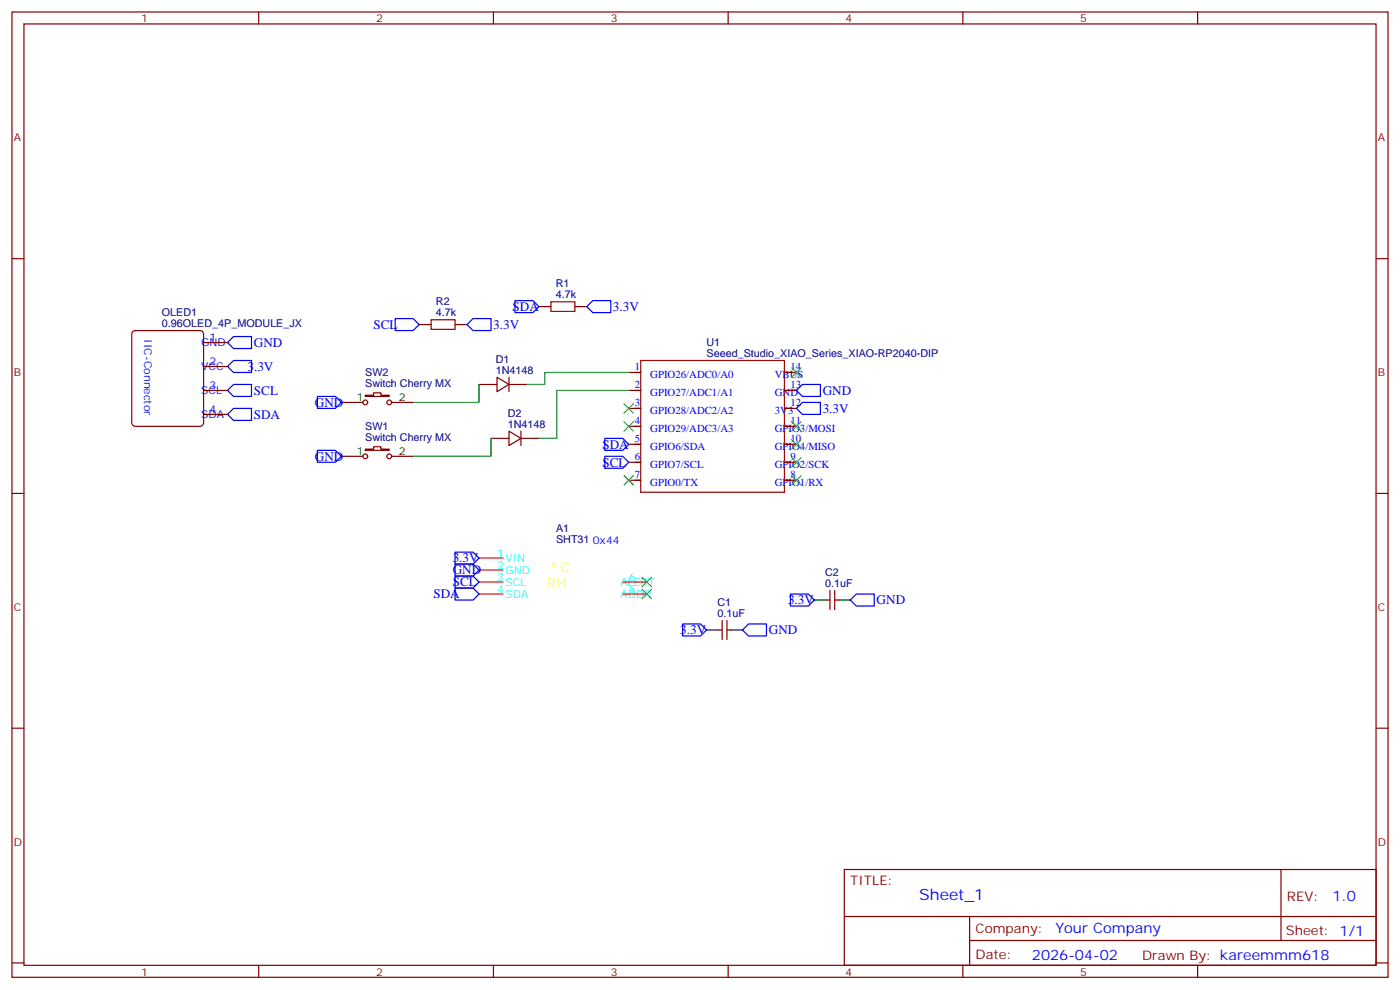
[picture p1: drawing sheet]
<svg xmlns="http://www.w3.org/2000/svg" width="412mm" height="292mm" viewBox="0 0 412 292" stroke-linecap="round" stroke-linejoin="round" font-family="sans-serif">
<g fill="none" stroke="#870000" stroke-width=".35">
<path d="M3.5 3.5h405.4v284.4h-405.4zM7.1 7.1h398.2v277.2h-398.2zM76.2 3.5v3.6M145.3 3.5v3.6M214.5 3.5v3.6M283.6 3.5v3.6M352.8 3.5v3.6M3.5 76.2h3.6M405.3 76.2h3.6M39 97.8l.9-.4h19l.9 .4 .2 .6v26.1l-.5 .9-.6 .2h-19l-.9-.5-.2-.6v-26.1zM123.5 95.6h3.5M134.1 95.6h3.5"/>
<path d="M158.7 90.3h3.6M169.3 90.3h3.6M60 115h7M60 107.9h7M60 100.9h7M100.5 118.5h6.4M107.6 116.4h2.5v-.7h2.1v.7h2.5v.4h-7.1zM115.4 118.5h6.3M141.1 113.2h5.3M146.4 111.1l3.5 2.1-3.5 2.2zM149.9 111.1v4.3M149.9 113.2h5.3"/>
<path d="M185.2 115h3.5M185.2 109.7h3.5M231.1 115h3.5M231.1 109.7h3.5M60 122.1h7M100.5 134.4h6.4M107.6 132.3h2.5v-.7h2.1v.7h2.5v.3h-7.1zM115.4 134.4h6.3M144.6 129.1h5.3M149.9 127l3.6 2.1-3.6 2.1zM153.5 127v4.2M153.5 129.1h5.2"/>
<path d="M185.2 120.3h3.5M185.2 125.6h3.5M185.2 130.9h3.5M185.2 136.2h3.5M231.1 120.3h3.5M231.1 125.6h3.5M231.1 130.9h3.5M231.1 136.2h3.5M3.5 145.3h3.6M185.2 141.5h3.5M231.1 141.5h3.5M405.3 145.3h3.6"/>
<path d="M243.4 176.7h1.1M244.5 173.9v5.7M245.9 176.7h1M245.9 173.9v5.7M211.7 185.6h1M212.7 182.7v5.7M214.1 185.6h1.1M214.1 182.7v5.7M3.5 214.5h3.6M405.3 214.5h3.6M248.7 256.1h156.6v28.2h-156.6zM377.3 256.1v20.9"/>
<path d="M248.7 270h156.5M285.6 277h119.6M285.6 270v14.1M3.5 283.6h3.6M76.2 284.3v3.6M145.3 284.3v3.6M214.5 284.3v3.6M283.6 284.3v3.6M352.8 284.3v3.6M405.3 283.6h3.6"/>
<circle cx="107.6" cy="118.5" r=".71"/>
<circle cx="114.7" cy="118.5" r=".71"/>
<circle cx="107.6" cy="134.4" r=".71"/>
<circle cx="114.7" cy="134.4" r=".71"/>
</g>
<g fill="none" stroke="#a10000" stroke-width=".35">
<path d="M127 94.2h7.1v2.8h-7.1zM162.3 88.9h7v2.8h-7zM187 109.7h1.7M187 115h1.7M188.7 106.2h42.4v38.8h-42.4zM231.1 109.7h1.7M231.1 115h1.7M187 120.3h1.7M187 125.6h1.7M187 130.9h1.7M187 136.2h1.7M231.1 120.3h1.7"/>
<path d="M231.1 125.6h1.7M231.1 130.9h1.7M231.1 136.2h1.7M187 141.5h1.7M231.1 141.5h1.7"/>
</g>
<g fill="none" stroke="#00f" stroke-width=".35">
<path d="M116.4 93.8h5.3l1.8 1.8-1.8 1.8h-5.3zM137.6 95.6l1.7-1.8h5.3v3.6h-5.3zM151.7 88.5h5.3l1.7 1.8-1.7 1.8h-5.3zM172.9 90.3l1.7-1.8h5.3v3.6h-5.3zM67 100.9l1.8-1.8h5.3v3.6h-5.3zM67 107.9l1.8-1.7h5.3v3.5h-5.3zM67 115l1.8-1.8h5.3v3.6h-5.3zM93.5 116.8h5.3l1.7 1.7-1.7 1.8h-5.3zM234.6 115l1.8-1.8h5.3v3.6h-5.3zM67 122.1l1.8-1.8h5.3v3.5h-5.3zM93.5 132.6h5.3l1.7 1.8-1.7 1.8h-5.3zM178.2 129.1h5.2l1.8 1.8-1.8 1.7h-5.2z"/>
<path d="M178.2 134.4h5.2l1.8 1.8-1.8 1.7h-5.2zM234.6 120.3l1.8-1.8h5.3v3.6h-5.3zM134.1 162.6h5.2l1.8 1.8-1.8 1.8h-5.2zM134.1 166.2h5.2l1.8 1.7-1.8 1.8h-5.2zM134.1 169.7h5.2l1.8 1.7-1.8 1.8h-5.2zM134.1 173.2h5.2l1.8 1.8-1.8 1.7h-5.2zM232.8 175h5.3l1.8 1.7-1.8 1.8h-5.3zM250.5 176.7l1.7-1.7h5.3v3.5h-5.3zM201.1 183.8h5.3l1.7 1.8-1.7 1.7h-5.3zM218.7 185.6l1.8-1.8h5.3v3.5h-5.3z"/>
</g>
<g fill="none" stroke="#3c3" stroke-width=".35">
<path d="M183.8 118.9l2.8 2.8M186.6 118.9l-2.8 2.8M233.2 108.3l2.8 2.8M236 108.3l-2.8 2.8M183.8 124.2l2.8 2.8M186.6 124.2l-2.8 2.8M233.2 124.2l2.8 2.8M233.2 129.5l2.8 2.8M233.2 134.8l2.8 2.8M236 124.2l-2.8 2.8M236 129.5l-2.8 2.8M236 134.8l-2.8 2.8"/>
<path d="M183.8 140.1l2.8 2.8M186.6 140.1l-2.8 2.8M233.2 140.1l2.8 2.8M236 140.1l-2.8 2.8M189.1 170l2.8 2.9M189.1 173.6l2.8 2.8M191.9 173.6l-2.8 2.8M191.9 170l-2.8 2.9"/>
</g>
<path d="M148.2 160.9h35.2v17.6h-35.2zM158.7 164.4h10.6v10.6h-10.6z" fill="none" stroke="#fff" stroke-width=".35"/>
<path d="M141.1 164.4h7.1M141.1 167.9h7.1M141.1 171.4h7.1M141.1 175h7.1M183.4 171.4h7.1M183.4 175h7.1" fill="none" stroke="#f00" stroke-width=".35"/>
<path d="M239.9 176.7h3.5M246.9 176.7h3.6M208.1 185.6h3.6M215.2 185.6h3.5" fill="none" stroke="#000" stroke-width=".35"/>
<path d="M141.1 113.2v5.3h-19.4M185.2 115h-21.2v14.1h-5.3M185.2 109.7h-24.7v3.5h-5.3M144.6 129.1v5.3h-22.9" fill="none" stroke="#008700" stroke-width=".35"/>
<text font-size="4.6" fill="#00f" x="270.8" y="265.1">Sheet_1</text>
<g font-size="4.2" fill="#00f">
<text x="392.5" y="265.4">1.0</text>
<text x="310.9" y="274.9">Your Company</text>
<text x="304" y="282.7">2026-04-02</text>
</g>
<g font-size="3.9" fill="#00f">
<text x="151" y="91.5">SDA</text>
<text x="180.6" y="91.6">3.3V</text>
<text x="110" y="96.8">SCL</text>
<text x="145.3" y="96.9">3.3V</text>
<text x="74.8" y="102.3">GND</text>
<text x="72.9" y="109.3">3.3V</text>
<text x="74.8" y="116.4">SCL</text>
<text x="92.8" y="119.8">GND</text>
<text x="242.4" y="116.4">GND</text>
<text x="74.8" y="123.4">SDA</text>
<text x="242.3" y="121.7">3.3V</text>
<text x="92.8" y="135.7">GND</text>
<text x="177.4" y="132.1">SDA</text>
<text x="177.4" y="137.4">SCL</text>
<text x="133.3" y="165.6">3.3V</text>
<text x="133.3" y="169.2">GND</text>
<text x="133.3" y="172.7">SCL</text>
<text x="127.7" y="176.2">SDA</text>
<text x="232.1" y="178">3.3V</text>
<text x="258.2" y="177.9">GND</text>
<text x="200.4" y="186.8">3.3V</text>
<text x="226.5" y="186.8">GND</text>
</g>
<g font-size="3.9" fill="#ff0">
<text x="161.2" y="173.2">RH</text>
<text x="165.1" y="168.6">C</text>
</g>
<g font-size="3.9" fill="#800">
<text x="250.5" y="260.7">TITLE:</text>
<text x="379.1" y="265.4">REV:</text>
<text x="287.4" y="274.9">Company:</text>
<text x="378.7" y="275.5">Sheet: 1/1</text>
<text x="287.4" y="282.6">Date:</text>
<text x="336.4" y="282.7">Drawn By: kareemmm618</text>
</g>
<g font-size="3.2" fill="#800">
<text x="41.6" y="6.5">1</text>
<text x="110.8" y="6.5">2</text>
<text x="179.9" y="6.5">3</text>
<text x="249.1" y="6.5">4</text>
<text x="318.2" y="6.5">5</text>
<text x="4.1" y="41.6">A</text>
<text x="405.9" y="41.6">A</text>
<text x="4.1" y="110.8">B</text>
<text x="405.9" y="110.8">B</text>
<text x="4.1" y="179.9">C</text>
<text x="405.9" y="179.9">C</text>
<text x="4.1" y="249.1">D</text>
<text x="405.9" y="249.1">D</text>
<text x="41.6" y="287.3">1</text>
<text x="110.8" y="287.3">2</text>
<text x="179.9" y="287.3">3</text>
<text x="249.1" y="287.3">4</text>
<text x="318.2" y="287.3">5</text>
</g>
<g font-size="3.2" fill="#000080">
<text x="128.4" y="89.9">R2</text>
<text x="163.7" y="87.8">4.7k</text>
<text x="163.7" y="84.6">R1</text>
<text x="47.7" y="93.1">OLED1</text>
<text x="128.4" y="93.1">4.7k</text>
<text x="47.7" y="96.3">0.96OLED_4P_MODULE_JX</text>
<text x="208.1" y="102">U1</text>
<text x="146.1" y="106.8">D1</text>
<text x="208.1" y="105.1">Seeed_Studio_XIAO_Series_XIAO-RP2040-DIP</text>
<text x="107.6" y="110.9">SW2</text>
<text x="146.1" y="110.1">1N4148</text>
<text x="107.6" y="114.1">Switch Cherry MX</text>
<text x="149.6" y="125.9">1N4148</text>
<text x="149.6" y="122.7">D2</text>
<text x="107.6" y="130">Switch Cherry MX</text>
<text x="107.6" y="126.7">SW1</text>
<text x="163.8" y="159.8">SHT31</text>
<text x="163.8" y="156.6">A1</text>
<text x="243.1" y="172.9">0.1uF</text>
<text x="243.1" y="169.6">C2</text>
<text x="211.3" y="178.5">C1</text>
<text x="211.3" y="181.7">0.1uF</text>
</g>
<g font-size="3.2" fill="#00f">
<text x="42.4" y="99.9" transform="rotate(90 42.4 99.9)">IIC-Connector</text>
<text x="59.3" y="102">GND</text>
<text x="61.7" y="100.5">1</text>
<text x="61.7" y="107.6">2</text>
<text x="59.3" y="109">VCC</text>
<text x="187" y="109">1</text>
<text x="191.6" y="111.3">GPIO26/ADC0/A0</text>
<text x="228.2" y="111.3">VBUS</text>
<text x="232.8" y="109">14</text>
<text x="59.3" y="116.1">SCL</text>
<text x="61.7" y="114.7">3</text>
<text x="187" y="114.3">2</text>
<text x="187" y="119.6">3</text>
<text x="191.6" y="116.6">GPIO27/ADC1/A1</text>
<text x="228.2" y="116.6">GND</text>
<text x="232.8" y="114.3">13</text>
<text x="232.8" y="119.6">12</text>
<text x="59.3" y="123.1">SDA</text>
<text x="61.7" y="121.7">4</text>
<text x="187" y="124.9">4</text>
<text x="191.6" y="121.9">GPIO28/ADC2/A2</text>
<text x="228.2" y="121.9">3V3</text>
<text x="232.8" y="124.9">11</text>
<text x="187" y="130.2">5</text>
<text x="191.6" y="127.2">GPIO29/ADC3/A3</text>
<text x="228.2" y="127.2">GPIO3/MOSI</text>
<text x="232.8" y="130.2">10</text>
<text x="187" y="135.5">6</text>
<text x="191.6" y="132.5">GPIO6/SDA</text>
<text x="191.6" y="137.8">GPIO7/SCL</text>
<text x="228.2" y="132.5">GPIO4/MISO</text>
<text x="228.2" y="137.8">GPIO2/SCK</text>
<text x="232.8" y="135.5">9</text>
<text x="187" y="140.8">7</text>
<text x="191.6" y="143.1">GPIO0/TX</text>
<text x="228.2" y="143.1">GPIO1/RX</text>
<text x="232.8" y="140.8">8</text>
<text x="174.6" y="160.2">0x44</text>
</g>
<g font-size="3.2">
<text x="105.1" y="118.2">1</text>
<text x="117.5" y="118.2">2</text>
<text x="105.1" y="134.1">1</text>
<text x="117.5" y="134.1">2</text>
</g>
<g font-size="3.2" fill="#0ff">
<text x="146.4" y="164">1</text>
<text x="146.4" y="167.6">2</text>
<text x="148.9" y="165.5">VIN</text>
<text x="146.4" y="171.1">3</text>
<text x="148.9" y="169">GND</text>
<text x="148.9" y="172.5">SCL</text>
<text x="182.7" y="172.5">ALERT</text>
<text x="185.2" y="171.1">6</text>
<text x="146.4" y="174.6">4</text>
<text x="148.9" y="176">SDA</text>
<text x="182.7" y="176">ADDR</text>
<text x="185.2" y="174.6">5</text>
</g>
</svg>
